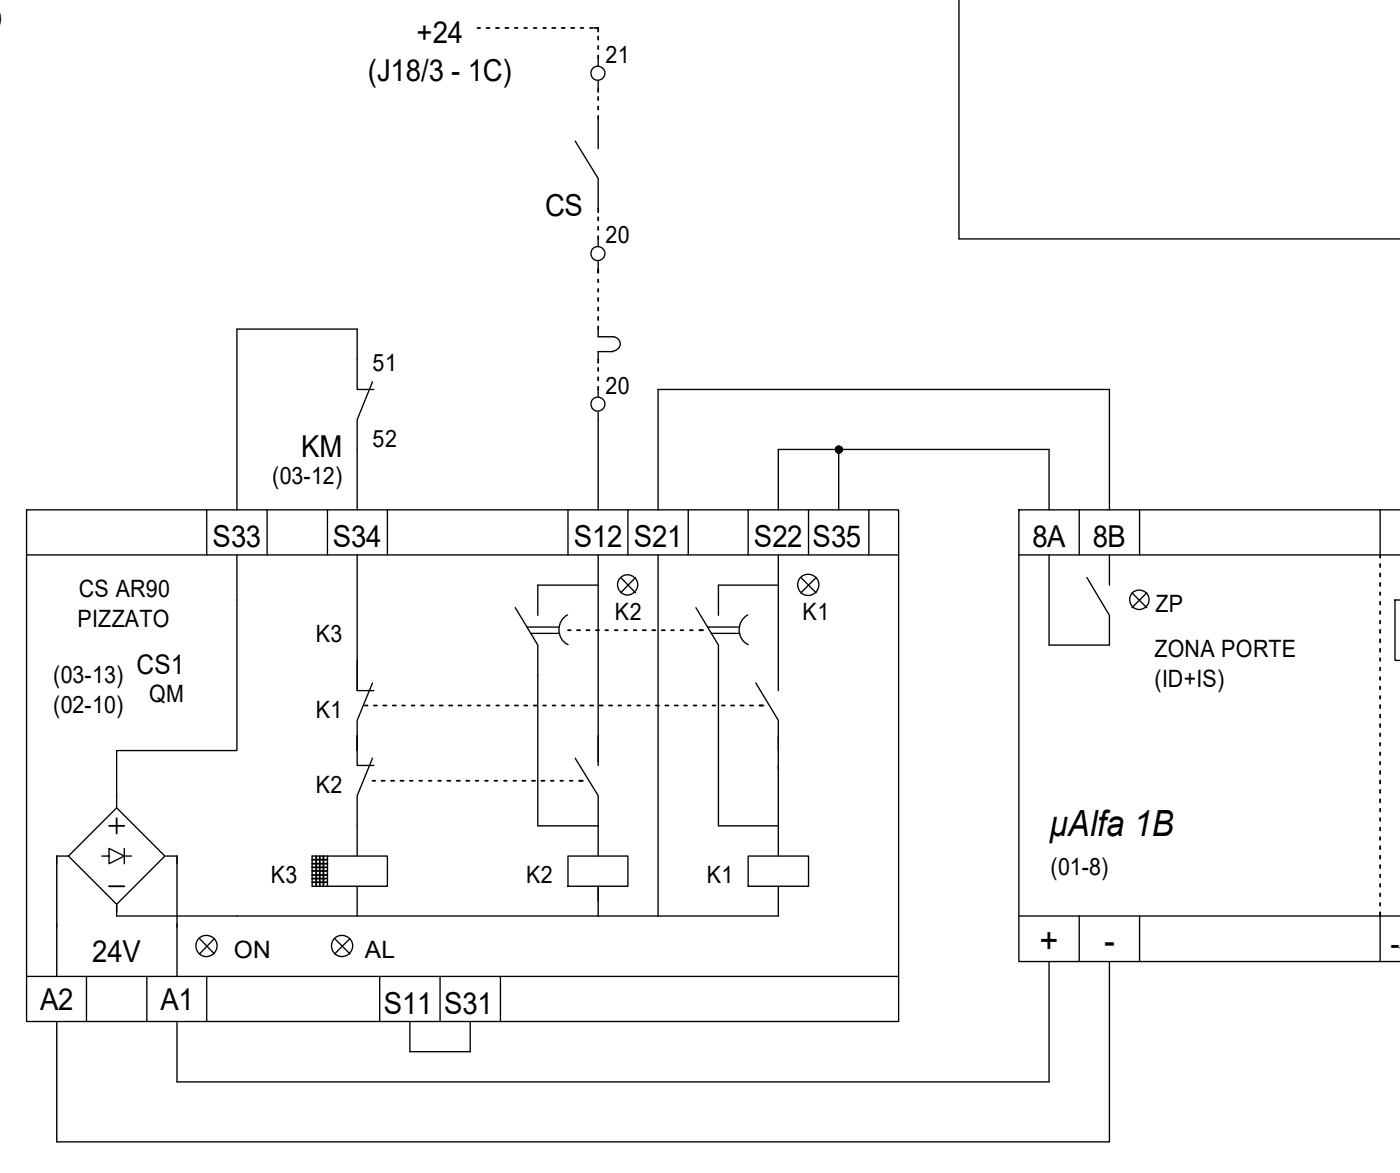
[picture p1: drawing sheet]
<svg xmlns="http://www.w3.org/2000/svg" width="132mm" height="110mm" viewBox="0 0 132 110" stroke-linecap="round" stroke-linejoin="round" font-family="sans-serif">
<g fill="none" stroke="#000" stroke-width=".13">
<path d="M90.1 0v22.4h41.5M54.1 13.3l2.1 3.5v2.8M56.2 5.5v.7M56.2 7.6v.7M56.2 11.1v2.9M35 35.9l-1.4 3.5v8.5M35.1 36.6h-1.5v-5.7h-11.3v17M56.2 30.9v.7h1.4a.68 .68 0 0 1 .7 .7 .68 .68 0 0 1-.7 .7M56.2 22.4v.8M56.2 24.6v.7M56.2 36.6v.7M56.2 38.7v9.2"/>
<path d="M57.6 33h-1.4v.7M2.5 47.9h82v48h-82zM2.5 52.1h82M19.4 47.9v4.2M22.3 52.1v18.4h-11.3v5.4M25.1 47.9v4.2M30.8 47.9v4.2M33.6 52.1v12.8M36.4 47.9v4.2M48.4 57.1l2.1 3.5v17h5.7M49.5 58.9h3M49.9 59.5h2.6"/>
<path d="M53.3 57.7a1.6 1.6 0 0 0 .1 2.8M53.4 47.9v4.2M56.2 52.1v19.8M56.2 54.9h-5.7v2.9M58.3 54.2l1.4 1.5M59 47.9v4.2M59.7 54.2l-1.4 1.5M61.8 47.9v-11.3h42.5v11.3M61.8 52.1v33.9M64.7 47.9v4.2M65.4 57.1l2.1 3.5v17h5.7M66.5 58.9h3"/>
<path d="M66.8 59.5h2.7M70.3 57.7a1.6 1.6 0 0 0 0 2.8M70.3 47.9v4.2M73.2 47.9v-5.7h25.4v5.7M73.2 52.1v12.8M73.2 54.9h-5.7v2.9M75.3 54.2l1.4 1.5M76 47.9v4.2M76.7 54.2l-1.4 1.5M78.8 42.2v5.7M81.7 47.9v4.2M95.8 52.1h35.8"/>
<path d="M98.6 52.1v8.5h5.7v-2.8l-2.2-3.6M101.4 47.9v4.2M104.3 52.1v2.8M106.4 55.7l1.4 1.4M107.1 47.9v4.2M107.8 55.7l-1.4 1.4M129.7 47.9v4.2M131.6 47.9h-35.8v42.4h35.8M131.6 56.3h-.5v5.7h.5M11.7 79.7v1.4M33.6 62v2.9h1.5M35 71.2l-1.4 3.5v5.7"/>
<path d="M35 64.1l-1.4 3.5v4.3h1.5M54.1 71.2l2.1 3.5v2.9M56.2 77.6v2.8M71 64.1l2.2 3.5v2.9M73.2 69.1v11.3M2.5 91.7h82M6.4 80.4h-1.1v11.3M6.4 80.4l4.6-4.5 4.5 4.5-4.5 4.5zM8.1 91.7v4.2M9.6 80.4h.6v-.7l1.5 .7-1.5 .7v-.7M11.7 80.4h.7M13.8 91.7v4.2"/>
<path d="M15.6 80.4h1v11.3M18.8 88.1l1.3 1.5M19.4 91.7v4.2M20.1 88.1l-1.3 1.5M30.8 80.4h5.6v2.8h-5.6zM30.8 80.4h-1.5v2.8h1.5M31.5 88.1l1.4 1.5M32.9 88.1l-1.4 1.5M33.6 83.2v2.8M35.7 91.7v4.2M38.5 95.9v2.9h5.7v-2.9M41.4 91.7v4.2"/>
<path d="M47 91.7v4.2M53.4 80.4h5.6v2.8h-5.6zM56.2 83.2v2.8M70.3 80.4h5.7v2.8h-5.7zM73.2 83.2v2.8h-62.2v-1M95.8 86h35.8M98.6 90.3v11.3h-82v-5.7M101.4 86v4.3M104.3 90.3v16.9h-99v-11.3M107.1 86v4.3M129.7 86v4.3"/>
<circle cx="56.2" cy="6.9" r=".66"/>
<circle cx="56.2" cy="38" r=".66"/>
<circle cx="56.2" cy="23.8" r=".66"/>
<circle cx="59" cy="54.9" r=".95"/>
<circle cx="76" cy="54.9" r="1"/>
<circle cx="78.8" cy="42.2" r=".32"/>
<circle cx="107.1" cy="56.3" r=".91"/>
<circle cx="19.4" cy="88.8" r="1"/>
<circle cx="32.1" cy="88.8" r="1"/>
</g>
<circle cx="78.8" cy="42.2" r=".32" fill="#000"/>
<g fill="none" stroke="#000" stroke-width=".17">
<path d="M44.9 2.6h.2M45.7 2.6h.3M46.6 2.6h.3M47.5 2.6h.3M48.4 2.6h.2M49.3 2.6h.2M50.2 2.6h.2M51.1 2.6h.2M51.9 2.6h.3M52.8 2.6h.3M53.7 2.6h.3M54.6 2.6h.2"/>
<path d="M55.5 2.6h.2M55.9 2.6h.3v.4M56.2 3.4v.3M56.2 4.3v.3M56.2 5.2v.3M56.2 8.3v.3M56.2 9.1v.3M56.2 10v.3M56.2 10.9v.2M56.2 19.6v.3M56.2 20.4v.3M56.2 21.3v.3"/>
<path d="M56.2 22.2v.2M56.2 25.3v.3M56.2 26.2v.3M56.2 27.1v.3M56.2 28v.3M56.2 28.9v.3M56.2 29.8v.3M56.2 30.6v.3M56.2 33.7v.4M56.2 34.5v.3M56.2 35.4v.3M56.2 36.3v.3"/>
<path d="M53.4 59.2h.2M54.2 59.2h.3M55.1 59.2h.3M56 59.2h.3M56.9 59.2h.2M57.8 59.2h.2M58.7 59.2h.2M59.6 59.2h.2M60.4 59.2h.3M61.3 59.2h.3M62.2 59.2h.3M63.1 59.2h.2"/>
<path d="M64 59.2h.2M64.9 59.2h.2M65.7 59.2h.4M129.7 52.1v.3M129.7 53v.3M129.7 53.8v.3M129.7 54.7v.3M129.7 55.6v.3M129.7 56.5v.3M129.7 57.4v.3M129.7 58.3v.2M129.7 59.1v.3"/>
<path d="M10.2 77.6h1.5M11 76.8v1.5M34.3 66.3h.2M35 73.3h.3M35.1 66.3h.3M35.9 73.3h.3M36 66.3h.3M36.7 73.3h.3M36.9 66.3h.3M37.6 73.3h.3M37.8 66.3h.3M38.5 73.3h.3"/>
<path d="M38.7 66.3h.2M39.4 73.3h.3M39.6 66.3h.2M40.3 73.3h.3M40.5 66.3h.2M41.2 73.3h.2M41.3 66.3h.3M42 73.3h.3M42.2 66.3h.3M42.9 73.3h.3M43.1 66.3h.3M43.8 73.3h.3"/>
<path d="M44 66.3h.2M44.7 73.3h.3M44.9 66.3h.2M45.6 73.3h.2M45.8 66.3h.2M46.5 73.3h.2M46.6 66.3h.3M47.4 73.3h.2M47.5 66.3h.3M48.3 73.3h.2M48.4 66.3h.3M49.1 73.3h.3"/>
<path d="M49.3 66.3h.3M50 73.3h.3M50.2 66.3h.3M50.9 73.3h.3M51.1 66.3h.2M51.8 73.3h.2M51.9 66.3h.3M52.7 73.3h.2M52.8 66.3h.3M53.6 73.3h.2M53.7 66.3h.3M54.4 73.3h.4"/>
<path d="M54.6 66.3h.3M55.5 66.3h.3M56.3 66.3h.3M57.2 66.3h.3M58.1 66.3h.3M59 66.3h.3M59.9 66.3h.3M60.8 66.3h.2M61.6 66.3h.3M62.5 66.3h.3M63.4 66.3h.3M64.3 66.3h.3"/>
<path d="M65.2 66.3h.2M66.1 66.3h.2M67 66.3h.2M67.9 66.3h.2M68.7 66.3h.3M69.6 66.3h.3M70.5 66.3h.3M71.4 66.3h.4M129.7 60v.3M129.7 60.9v.3M129.7 61.8v.3M129.7 62.7v.2"/>
<path d="M129.7 63.6v.2M129.7 64.5v.2M129.7 65.4v.2M129.7 66.2v.3M129.7 67.1v.3M129.7 68v.3M129.7 68.9v.2M129.7 69.8v.2M129.7 70.7v.2M129.7 71.5v.3M129.7 72.4v.3M129.7 73.3v.3"/>
<path d="M129.7 74.2v.3M129.7 75.1v.3M129.7 75.9v.3M129.7 76.8v.3M129.7 77.7v.3M129.7 78.6v.3M129.7 79.5v.3M10.2 83.2h1.5M29.3 81.8h1.5M29.3 81.4h1.5M29.3 81.1h1.5M29.3 80.7h1.5"/>
<path d="M29.3 82.2h1.5M29.3 82.5h1.5M29.3 82.8h1.5M29.7 80.4v2.8M30.1 80.4v2.8M30.4 80.4v2.8M129.7 80.3v.3M129.7 81.2v.3M129.7 82.1v.3M129.7 83v.3M129.7 83.9v.3M129.7 84.8v.2"/>
<path d="M129.7 85.7v.3"/>
</g>
<g font-size="3.4">
<text x="98.6" y="78.5">µAlfa 1B</text>
<text x="97.7" y="89.5">+</text>
<text x="103.8" y="89.5">-</text>
</g>
<g font-size="2.8">
<text x="39.2" y="4.1">+24</text>
<text x="34.6" y="7.6">(J18/3 - 1C)</text>
<text x="51.2" y="20.3">CS</text>
<text x="28.3" y="42.9">KM</text>
<text x="20" y="51.4">S33</text>
<text x="31.3" y="51.4">S34</text>
<text x="53.9" y="51.4">S12 S21</text>
<text x="70.9" y="51.4">S22</text>
<text x="76.4" y="51.4">S35</text>
<text x="97" y="51.4">8A</text>
<text x="102.7" y="51.4">8B</text>
<text x="130.7" y="89.6">-4</text>
<text x="3.8" y="94.9">A2</text>
<text x="8.7" y="90.3">24V</text>
<text x="15.1" y="94.9">A1</text>
<text x="36.1" y="95.2">S11 S31</text>
</g>
<text font-size="2.5" x="12.8" y="63.3">CS1</text>
<g font-size="2.2">
<text x="-.6" y="2.4">)</text>
<text x="56.9" y="5.9">21</text>
<text x="56.9" y="22.9">20</text>
<text x="35" y="34.9">51</text>
<text x="35" y="42">52</text>
<text x="56.9" y="37">20</text>
<text x="25.6" y="45.5">(03-12)</text>
<text x="7.3" y="58.9">PIZZATO</text>
<text x="7.4" y="56.1">CS AR90</text>
<text x="57.8" y="58.2">K2</text>
<text x="75.4" y="58.2">K1</text>
<text x="108.6" y="57.5">ZP</text>
<text x="5" y="64.1">(03-13)</text>
<text x="14" y="66">QM</text>
<text x="29.7" y="60.3">K3</text>
<text x="108.5" y="61.7">ZONA PORTE</text>
<text x="108.5" y="64.6">(ID+IS)</text>
<text x="5" y="67">(02-10)</text>
<text x="29.7" y="67.4">K1</text>
<text x="29.7" y="74.5">K2</text>
<text x="25.4" y="82.9">K3</text>
<text x="49.4" y="82.9">K2</text>
<text x="66.4" y="82.9">K1</text>
<text x="98.7" y="82.2">(01-8)</text>
<text x="22" y="90">ON</text>
<text x="34.3" y="90">AL</text>
</g>
</svg>
